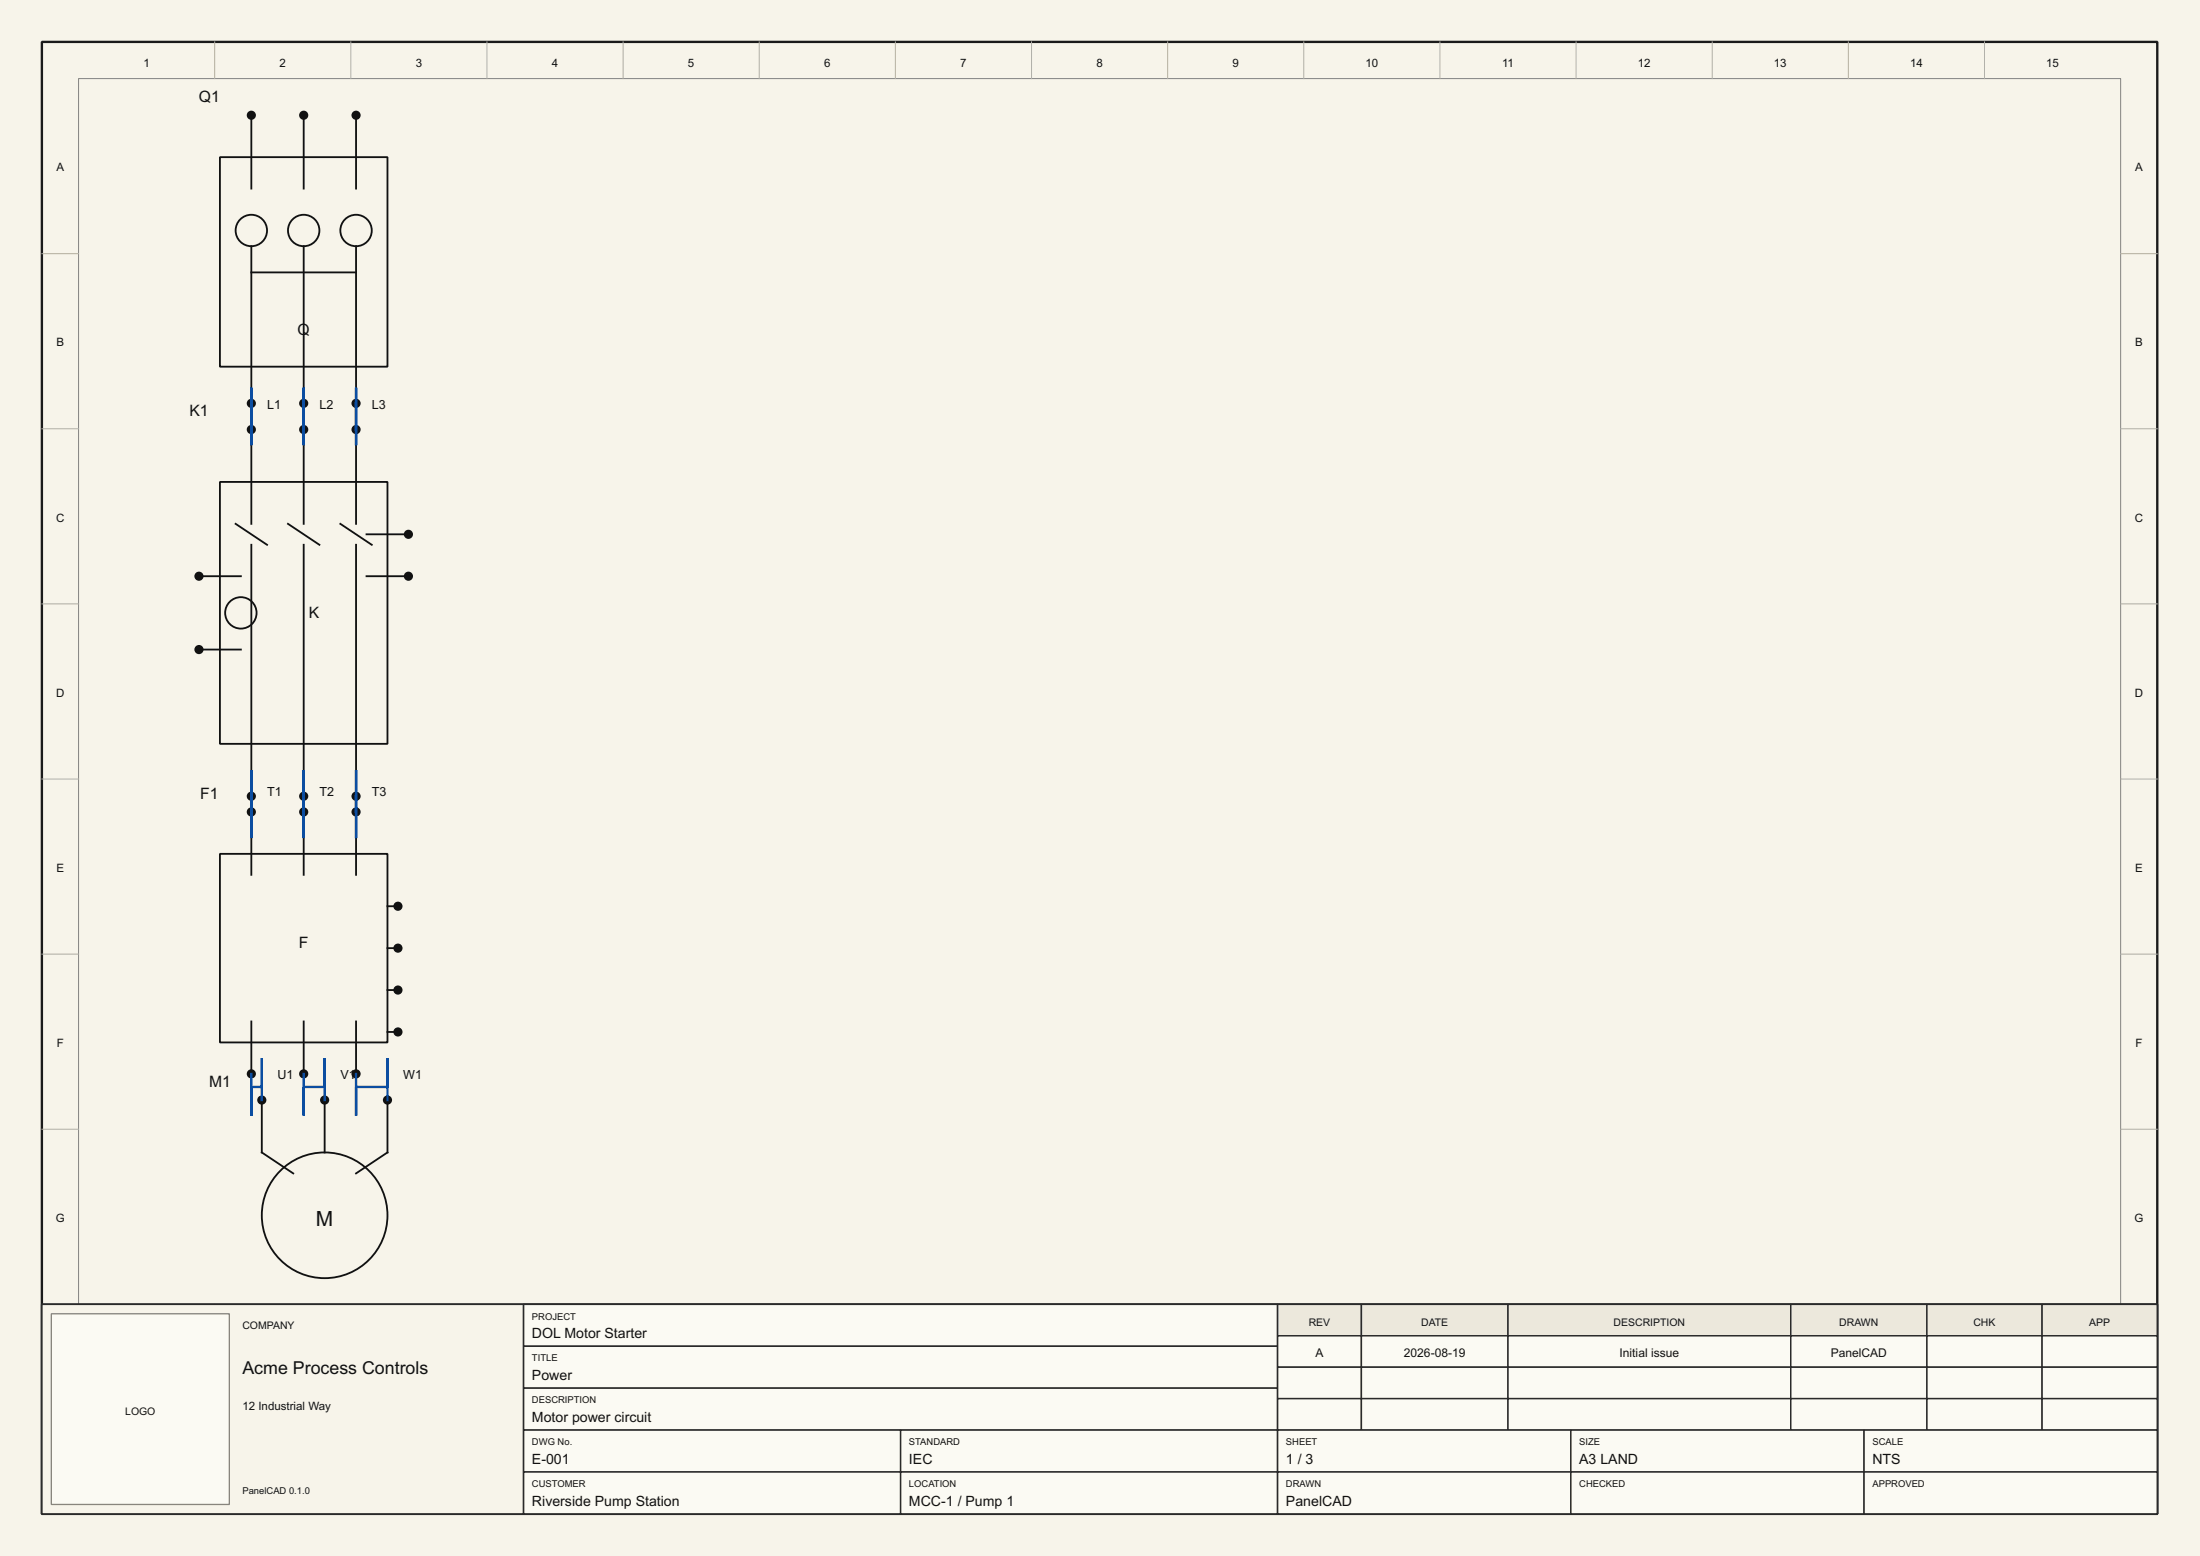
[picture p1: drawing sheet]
<svg xmlns="http://www.w3.org/2000/svg" width="420mm" height="297mm" viewBox="0 0 420 297" stroke-linecap="round" stroke-linejoin="round" font-family="sans-serif">
<path d="M0 0h420v297h-420z" fill="#f7f4ea"/>
<path d="M8 8h404v281h-404z" fill="none" stroke="#1a1a1a" stroke-width=".45"/>
<path d="M15 15h390v234h-390z" fill="none" stroke="#888" stroke-width=".2"/>
<g fill="none" stroke="#b5b09f" stroke-width=".19">
<path d="M41 8v7M67 8v7M93 8v7M119 8v7M145 8v7M171 8v7M197 8v7M223 8v7M249 8v7M275 8v7M301 8v7M327 8v7"/>
<path d="M353 8v7M379 8v7M8 48.4h7M405 48.4h7M8 81.9h7M405 81.9h7M8 115.3h7M405 115.3h7M8 148.7h7M405 148.7h7M8 182.1h7M405 182.1h7"/>
<path d="M8 215.6h7M405 215.6h7M41 249v7M67 249v7M93 249v7M119 249v7M145 249v7M171 249v7M197 249v7M223 249v7M249 249v7M275 249v7"/>
<path d="M301 249v7M327 249v7M353 249v7M379 249v7"/>
</g>
<path d="M8 249h404v40h-404z" fill="#f7f4ea" stroke="#2a2a2a" stroke-width=".4"/>
<path d="M8 249h92v40h-92z" fill="#f7f4ea" stroke="#2a2a2a" stroke-width=".28"/>
<path d="M9.8 250.8h34v36.4h-34z" fill="#fbfaf3" stroke="#8a8678" stroke-width=".25"/>
<path d="M100 249h144v40h-144z" fill="#f7f4ea" stroke="#2a2a2a" stroke-width=".28"/>
<g fill="#fbfaf3" stroke="#2a2a2a" stroke-width=".28">
<path d="M100 249h144v8h-144z"/>
<path d="M100 257h144v8h-144z"/>
<path d="M100 265h144v8h-144z"/>
<path d="M100 273h72v8h-72z"/>
<path d="M172 273h72v8h-72z"/>
<path d="M100 281h72v8h-72z"/>
<path d="M172 281h72v8h-72z"/>
</g>
<path d="M244 249h168v40h-168z" fill="#f7f4ea" stroke="#2a2a2a" stroke-width=".28"/>
<g fill="#ece8dc" stroke="#2a2a2a" stroke-width=".28">
<path d="M244 249h16v6h-16z"/>
<path d="M260 249h28v6h-28z"/>
<path d="M288 249h54v6h-54z"/>
<path d="M342 249h26v6h-26z"/>
<path d="M368 249h22v6h-22z"/>
<path d="M390 249h22v6h-22z"/>
</g>
<g fill="#fbfaf3" stroke="#2a2a2a" stroke-width=".28">
<path d="M244 255h16v6h-16z"/>
<path d="M260 255h28v6h-28z"/>
<path d="M288 255h54v6h-54z"/>
<path d="M342 255h26v6h-26z"/>
<path d="M368 255h22v6h-22z"/>
<path d="M390 255h22v6h-22z"/>
<path d="M244 261h16v6h-16z"/>
<path d="M260 261h28v6h-28z"/>
<path d="M288 261h54v6h-54z"/>
<path d="M342 261h26v6h-26z"/>
<path d="M368 261h22v6h-22z"/>
<path d="M390 261h22v6h-22z"/>
<path d="M244 267h16v6h-16z"/>
<path d="M260 267h28v6h-28z"/>
<path d="M288 267h54v6h-54z"/>
<path d="M342 267h26v6h-26z"/>
<path d="M368 267h22v6h-22z"/>
<path d="M390 267h22v6h-22z"/>
<path d="M244 273h56v8h-56z"/>
<path d="M300 273h56v8h-56z"/>
<path d="M356 273h56v8h-56z"/>
<path d="M244 281h56v8h-56z"/>
<path d="M300 281h56v8h-56z"/>
<path d="M356 281h56v8h-56z"/>
</g>
<g fill="none" stroke="#111" stroke-width=".35">
<path d="M42 30h32v40h-32zM48 22v14M58 22v14M68 22v14M48 47v30M48 52h20M58 47v30M68 47v30M42 92h32v50h-32zM45 100l6 4M48 82v18M55 100l6 4"/>
<path d="M58 82v18M65 100l6 4M68 82v18M38 110h8M48 104v48M58 104v48M68 104v48M70 110h8M70 102h8M38 124h8M48 155v12M58 155v12"/>
<path d="M68 155v12M42 163h32v36h-32zM74 173h2M48 195v10M58 195v10M68 195v10M74 181h2M74 189h2M74 197h2M50 210v10l6 4M62 210v10M74 210v10l-6 4"/>
<circle cx="48" cy="44" r="3"/>
<circle cx="58" cy="44" r="3"/>
<circle cx="68" cy="44" r="3"/>
<circle cx="46" cy="117" r="3"/>
<circle cx="62" cy="232" r="12"/>
</g>
<g fill="#111" stroke="#111" stroke-width=".35">
<circle cx="48" cy="22" r=".7"/>
<circle cx="58" cy="22" r=".7"/>
<circle cx="68" cy="22" r=".7"/>
<circle cx="48" cy="77" r=".7"/>
<circle cx="58" cy="77" r=".7"/>
<circle cx="68" cy="77" r=".7"/>
<circle cx="48" cy="82" r=".7"/>
<circle cx="58" cy="82" r=".7"/>
<circle cx="68" cy="82" r=".7"/>
<circle cx="48" cy="152" r=".7"/>
<circle cx="58" cy="152" r=".7"/>
<circle cx="68" cy="152" r=".7"/>
<circle cx="38" cy="110" r=".7"/>
<circle cx="38" cy="124" r=".7"/>
<circle cx="78" cy="102" r=".7"/>
<circle cx="78" cy="110" r=".7"/>
<circle cx="48" cy="155" r=".7"/>
<circle cx="58" cy="155" r=".7"/>
<circle cx="68" cy="155" r=".7"/>
<circle cx="48" cy="205" r=".7"/>
<circle cx="58" cy="205" r=".7"/>
<circle cx="68" cy="205" r=".7"/>
<circle cx="76" cy="173" r=".7"/>
<circle cx="76" cy="181" r=".7"/>
<circle cx="76" cy="189" r=".7"/>
<circle cx="76" cy="197" r=".7"/>
<circle cx="50" cy="210" r=".7"/>
<circle cx="62" cy="210" r=".7"/>
<circle cx="74" cy="210" r=".7"/>
</g>
<path d="M48 77v8v-11v8M58 77v8v-11v8M68 77v8v-11v8M48 152v8v-13v8M58 152v8v-13v8M68 152v8v-13v8M48 205v8v-5.5h2v-5.5v8M58 205v8v-5.5h4v-5.5v8M68 205v8v-5.5h6v-5.5v8" fill="none" stroke="#0b4ea2" stroke-width=".45"/>
<text font-size="4" fill="#111" x="60.3" y="234">M</text>
<text font-size="3.4" fill="#111" x="46.3" y="262.2">Acme Process Controls</text>
<g font-size="3" fill="#111">
<text x="38" y="19.5">Q1</text>
<text x="56.8" y="64">Q</text>
<text x="36.2" y="79.5">K1</text>
<text x="59" y="118">K</text>
<text x="38.3" y="152.5">F1</text>
<text x="57.1" y="181">F</text>
<text x="39.9" y="207.5">M1</text>
</g>
<g font-size="2.7" fill="#111">
<text x="101.6" y="255.5">DOL Motor Sta</text>
<text x="119.5" y="255.5">rter</text>
<text x="101.6" y="263.5">Power</text>
<text x="101.6" y="271.5">Motor power circuit</text>
<text x="101.6" y="279.5">E-001</text>
<text x="173.6" y="279.5">IEC</text>
<text x="245.6" y="279.5">1 / 3</text>
<text x="301.6" y="279.5">A3 LAND</text>
<text x="357.6" y="279.5">NTS</text>
<text x="101.6" y="287.5">Riverside Pump Station</text>
<text x="173.6" y="287.5">MCC-1 / Pump 1</text>
<text x="245.6" y="287.5">PanelCAD</text>
</g>
<g font-size="2.4" fill="#111">
<text x="51" y="78">L1</text>
<text x="61" y="78">L2</text>
<text x="71" y="78">L3</text>
<text x="51" y="152">T1</text>
<text x="61" y="152">T2</text>
<text x="71" y="152">T3</text>
<text x="53" y="206">U1</text>
<text x="65" y="206">V1</text>
<text x="77" y="206">W1</text>
</g>
<g font-size="2.3" fill="#111">
<text x="251.2" y="259.1">A</text>
<text x="268.1" y="259.1">2026-08-19</text>
<text x="309.3" y="259.1">Initial issue</text>
<text x="349.6" y="259.1">PanelCAD</text>
</g>
<g font-size="2.2" fill="#111">
<text x="27.4" y="12.8">1</text>
<text x="53.4" y="12.8">2</text>
<text x="79.4" y="12.8">3</text>
<text x="105.4" y="12.8">4</text>
<text x="131.4" y="12.8">5</text>
<text x="157.4" y="12.8">6</text>
<text x="183.4" y="12.8">7</text>
<text x="209.4" y="12.8">8</text>
<text x="235.4" y="12.8">9</text>
<text x="260.8" y="12.8">10</text>
<text x="286.9" y="12.8">11</text>
<text x="312.8" y="12.8">12</text>
<text x="338.8" y="12.8">13</text>
<text x="364.8" y="12.8">14</text>
<text x="390.8" y="12.8">15</text>
<text x="10.8" y="32.7">A</text>
<text x="407.8" y="32.7">A</text>
<text x="10.8" y="66.1">B</text>
<text x="407.8" y="66.1">B</text>
<text x="10.7" y="99.6">C</text>
<text x="407.7" y="99.6">C</text>
<text x="10.7" y="133">D</text>
<text x="407.7" y="133">D</text>
<text x="10.8" y="166.4">E</text>
<text x="407.8" y="166.4">E</text>
<text x="10.8" y="199.9">F</text>
<text x="407.8" y="199.9">F</text>
<text x="10.6" y="233.3">G</text>
<text x="407.6" y="233.3">G</text>
<text x="105.4" y="253.8">4</text>
<text x="286.9" y="253.8">11</text>
<text x="312.8" y="253.8">12</text>
<text x="46.3" y="269.2">12 Industrial Way</text>
</g>
<g font-size="2" fill="#111">
<text x="46.3" y="253.8">COMPA2</text>
<text x="53.5" y="253.8">NY</text>
<text x="249.9" y="253.1">REV</text>
<text x="271.4" y="253.1">DAT</text>
<text x="275.3" y="253.1">E</text>
<text x="308.2" y="253.1">DESCRIPTION</text>
<text x="351.3" y="253.1">DRAWN</text>
<text x="376.9" y="253.1">CHK</text>
<text x="399" y="253.1">APP</text>
<text x="23.9" y="270.2">LOGO</text>
</g>
<g font-size="1.8" fill="#111">
<text x="101.6" y="251.9">PROJECT</text>
<text x="101.6" y="259.9">TITLE</text>
<text x="101.6" y="267.9">DESCRIPTION</text>
<text x="101.6" y="275.9">DWG No.</text>
<text x="173.6" y="275.9">STANDARD</text>
<text x="245.6" y="275.9">SHEET</text>
<text x="301.6" y="275.9">SIZE</text>
<text x="357.6" y="275.9">SCALE</text>
<text x="46.3" y="285.2">PanelCAD 0.1.0</text>
<text x="101.6" y="283.9">CUSTOMER</text>
<text x="173.6" y="283.9">LOCATION</text>
<text x="245.6" y="283.9">DRAWN</text>
<text x="301.6" y="283.9">CHECKED</text>
<text x="357.6" y="283.9">APPROVED</text>
</g>
</svg>
